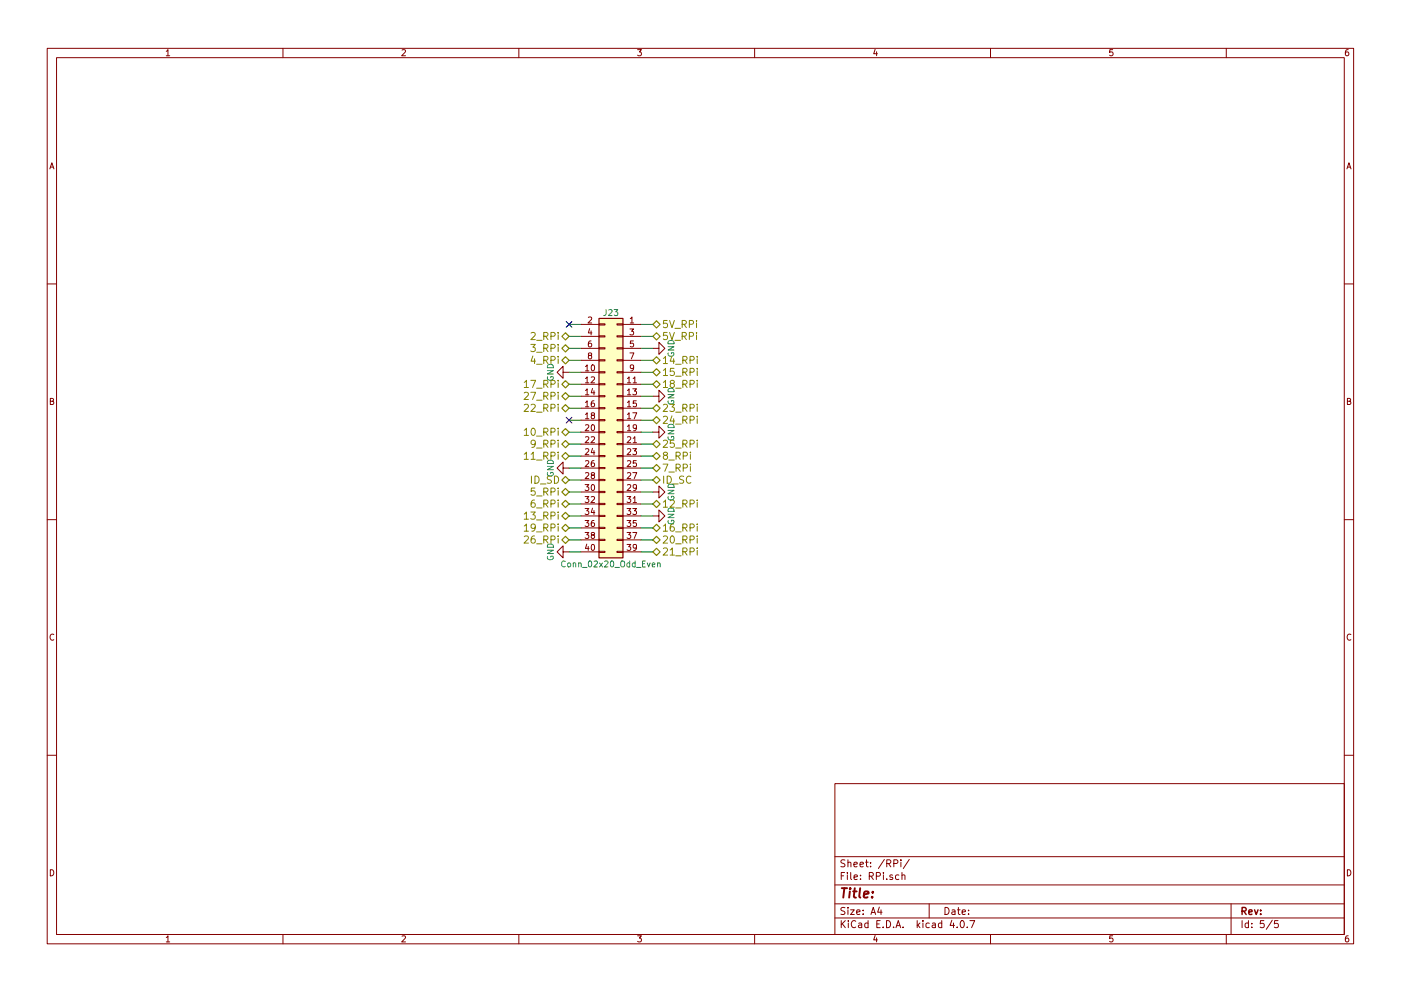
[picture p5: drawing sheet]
EESchema Schematic File Version 2
LIBS:power
LIBS:device
LIBS:switches
LIBS:relays
LIBS:motors
LIBS:transistors
LIBS:conn
LIBS:linear
LIBS:regul
LIBS:74xx
LIBS:cmos4000
LIBS:adc-dac
LIBS:memory
LIBS:xilinx
LIBS:microcontrollers
LIBS:dsp
LIBS:microchip
LIBS:analog_switches
LIBS:motorola
LIBS:texas
LIBS:intel
LIBS:audio
LIBS:interface
LIBS:digital-audio
LIBS:philips
LIBS:display
LIBS:cypress
LIBS:siliconi
LIBS:opto
LIBS:atmel
LIBS:contrib
LIBS:valves
LIBS:sailboatLib
LIBS:ftdi
LIBS:dc-dc
LIBS:SailboatMainBoard-cache
EELAYER 25 0
EELAYER END
$Descr A4 11693 8268
encoding utf-8
Sheet 5 5
Title ""
Date ""
Rev ""
Comp ""
Comment1 ""
Comment2 ""
Comment3 ""
Comment4 ""
$EndDescr
$Comp
L GND #PWR029
U 1 1
P 5450 2900
F 0 "#PWR029" H 5450 2650 50  0001 C CNN
F 1 "GND" H 5450 2750 50  0000 C CNN
F 2 "" H 5450 2900 50  0001 C CNN
F 3 "" H 5450 2900 50  0001 C CNN
	1    5450 2900
	0    -1   -1   0   
$EndComp
$Comp
L GND #PWR030
U 1 1
P 5450 3300
F 0 "#PWR030" H 5450 3050 50  0001 C CNN
F 1 "GND" H 5450 3150 50  0000 C CNN
F 2 "" H 5450 3300 50  0001 C CNN
F 3 "" H 5450 3300 50  0001 C CNN
	1    5450 3300
	0    -1   -1   0   
$EndComp
$Comp
L GND #PWR031
U 1 1
P 5450 3600
F 0 "#PWR031" H 5450 3350 50  0001 C CNN
F 1 "GND" H 5450 3450 50  0000 C CNN
F 2 "" H 5450 3600 50  0001 C CNN
F 3 "" H 5450 3600 50  0001 C CNN
	1    5450 3600
	0    -1   -1   0   
$EndComp
$Comp
L GND #PWR032
U 1 1
P 4750 3900
F 0 "#PWR032" H 4750 3650 50  0001 C CNN
F 1 "GND" H 4750 3750 50  0000 C CNN
F 2 "" H 4750 3900 50  0001 C CNN
F 3 "" H 4750 3900 50  0001 C CNN
	1    4750 3900
	0    1    1    0   
$EndComp
$Comp
L GND #PWR033
U 1 1
P 4750 3100
F 0 "#PWR033" H 4750 2850 50  0001 C CNN
F 1 "GND" H 4750 2950 50  0000 C CNN
F 2 "" H 4750 3100 50  0001 C CNN
F 3 "" H 4750 3100 50  0001 C CNN
	1    4750 3100
	0    1    1    0   
$EndComp
Text HLabel 5450 2700 2    60   BiDi ~ 0
5V_RPi
Text HLabel 5450 2800 2    60   BiDi ~ 0
5V_RPi
Text HLabel 4750 2800 0    60   BiDi ~ 0
2_RPi
Text HLabel 4750 2900 0    60   BiDi ~ 0
3_RPi
Text HLabel 4750 3000 0    60   BiDi ~ 0
4_RPi
Text HLabel 4750 3200 0    60   BiDi ~ 0
17_RPi
Text HLabel 4750 3300 0    60   BiDi ~ 0
27_RPi
Text HLabel 4750 3400 0    60   BiDi ~ 0
22_RPi
Text HLabel 4750 3600 0    60   BiDi ~ 0
10_RPi
Text HLabel 4750 3700 0    60   BiDi ~ 0
9_RPi
Text HLabel 4750 3800 0    60   BiDi ~ 0
11_RPi
Text HLabel 5450 3000 2    60   BiDi ~ 0
14_RPi
Text HLabel 5450 3100 2    60   BiDi ~ 0
15_RPi
Text HLabel 5450 3200 2    60   BiDi ~ 0
18_RPi
Text HLabel 5450 3400 2    60   BiDi ~ 0
23_RPi
Text HLabel 5450 3500 2    60   BiDi ~ 0
24_RPi
Text HLabel 5450 3700 2    60   BiDi ~ 0
25_RPi
Text HLabel 5450 3800 2    60   BiDi ~ 0
8_RPi
Text HLabel 5450 3900 2    60   BiDi ~ 0
7_RPi
Wire Wire Line
	4850 2700 4750 2700
Wire Wire Line
	4750 2800 4850 2800
Wire Wire Line
	4850 2900 4750 2900
Wire Wire Line
	4750 3000 4850 3000
Wire Wire Line
	4850 3100 4750 3100
Wire Wire Line
	4750 3200 4850 3200
Wire Wire Line
	4850 3300 4750 3300
Wire Wire Line
	4750 3400 4850 3400
Wire Wire Line
	4850 3500 4750 3500
Wire Wire Line
	4750 3600 4850 3600
Wire Wire Line
	4850 3700 4750 3700
Wire Wire Line
	4750 3800 4850 3800
Wire Wire Line
	4850 3900 4750 3900
Wire Wire Line
	5350 3900 5450 3900
Wire Wire Line
	5450 3800 5350 3800
Wire Wire Line
	5350 3700 5450 3700
Wire Wire Line
	5450 3600 5350 3600
Wire Wire Line
	5350 3500 5450 3500
Wire Wire Line
	5450 3400 5350 3400
Wire Wire Line
	5350 3300 5450 3300
Wire Wire Line
	5450 3200 5350 3200
Wire Wire Line
	5350 3100 5450 3100
Wire Wire Line
	5450 3000 5350 3000
Wire Wire Line
	5350 2900 5450 2900
Wire Wire Line
	5450 2800 5350 2800
Wire Wire Line
	5350 2700 5450 2700
$Comp
L Conn_02x20_Odd_Even J23
U 1 1
P 5150 3600
F 0 "J23" H 5200 4600 50  0000 C CNN
F 1 "Conn_02x20_Odd_Even" H 5200 2500 50  0000 C CNN
F 2 "Pin_Headers:Pin_Header_Straight_2x20_Pitch2.54mm" H 5150 3600 50  0001 C CNN
F 3 "" H 5150 3600 50  0001 C CNN
	1    5150 3600
	-1   0    0    -1  
$EndComp
$Comp
L GND #PWR034
U 1 1
P 5450 4100
F 0 "#PWR034" H 5450 3850 50  0001 C CNN
F 1 "GND" H 5450 3950 50  0000 C CNN
F 2 "" H 5450 4100 50  0001 C CNN
F 3 "" H 5450 4100 50  0001 C CNN
	1    5450 4100
	0    -1   -1   0   
$EndComp
$Comp
L GND #PWR035
U 1 1
P 5450 4300
F 0 "#PWR035" H 5450 4050 50  0001 C CNN
F 1 "GND" H 5450 4150 50  0000 C CNN
F 2 "" H 5450 4300 50  0001 C CNN
F 3 "" H 5450 4300 50  0001 C CNN
	1    5450 4300
	0    -1   -1   0   
$EndComp
$Comp
L GND #PWR036
U 1 1
P 4750 4600
F 0 "#PWR036" H 4750 4350 50  0001 C CNN
F 1 "GND" H 4750 4450 50  0000 C CNN
F 2 "" H 4750 4600 50  0001 C CNN
F 3 "" H 4750 4600 50  0001 C CNN
	1    4750 4600
	0    1    1    0   
$EndComp
Text HLabel 4750 4000 0    60   BiDi ~ 0
ID_SD
Text HLabel 5450 4000 2    60   BiDi ~ 0
ID_SC
Text HLabel 4750 4100 0    60   BiDi ~ 0
5_RPi
Text HLabel 4750 4200 0    60   BiDi ~ 0
6_RPi
Text HLabel 4750 4300 0    60   BiDi ~ 0
13_RPi
Text HLabel 4750 4400 0    60   BiDi ~ 0
19_RPi
Text HLabel 4750 4500 0    60   BiDi ~ 0
26_RPi
Text HLabel 5450 4600 2    60   BiDi ~ 0
21_RPi
Text HLabel 5450 4500 2    60   BiDi ~ 0
20_RPi
Text HLabel 5450 4400 2    60   BiDi ~ 0
16_RPi
Text HLabel 5450 4200 2    60   BiDi ~ 0
12_RPi
Wire Wire Line
	4850 4000 4750 4000
Wire Wire Line
	4750 4100 4850 4100
Wire Wire Line
	4850 4200 4750 4200
Wire Wire Line
	4750 4300 4850 4300
Wire Wire Line
	4850 4400 4750 4400
Wire Wire Line
	4750 4500 4850 4500
Wire Wire Line
	4850 4600 4750 4600
Wire Wire Line
	5450 4000 5350 4000
Wire Wire Line
	5450 4100 5350 4100
Wire Wire Line
	5350 4200 5450 4200
Wire Wire Line
	5450 4300 5350 4300
Wire Wire Line
	5350 4400 5450 4400
Wire Wire Line
	5450 4500 5350 4500
Wire Wire Line
	5350 4600 5450 4600
NoConn ~ 4750 2700
NoConn ~ 4750 3500
$EndSCHEMATC
